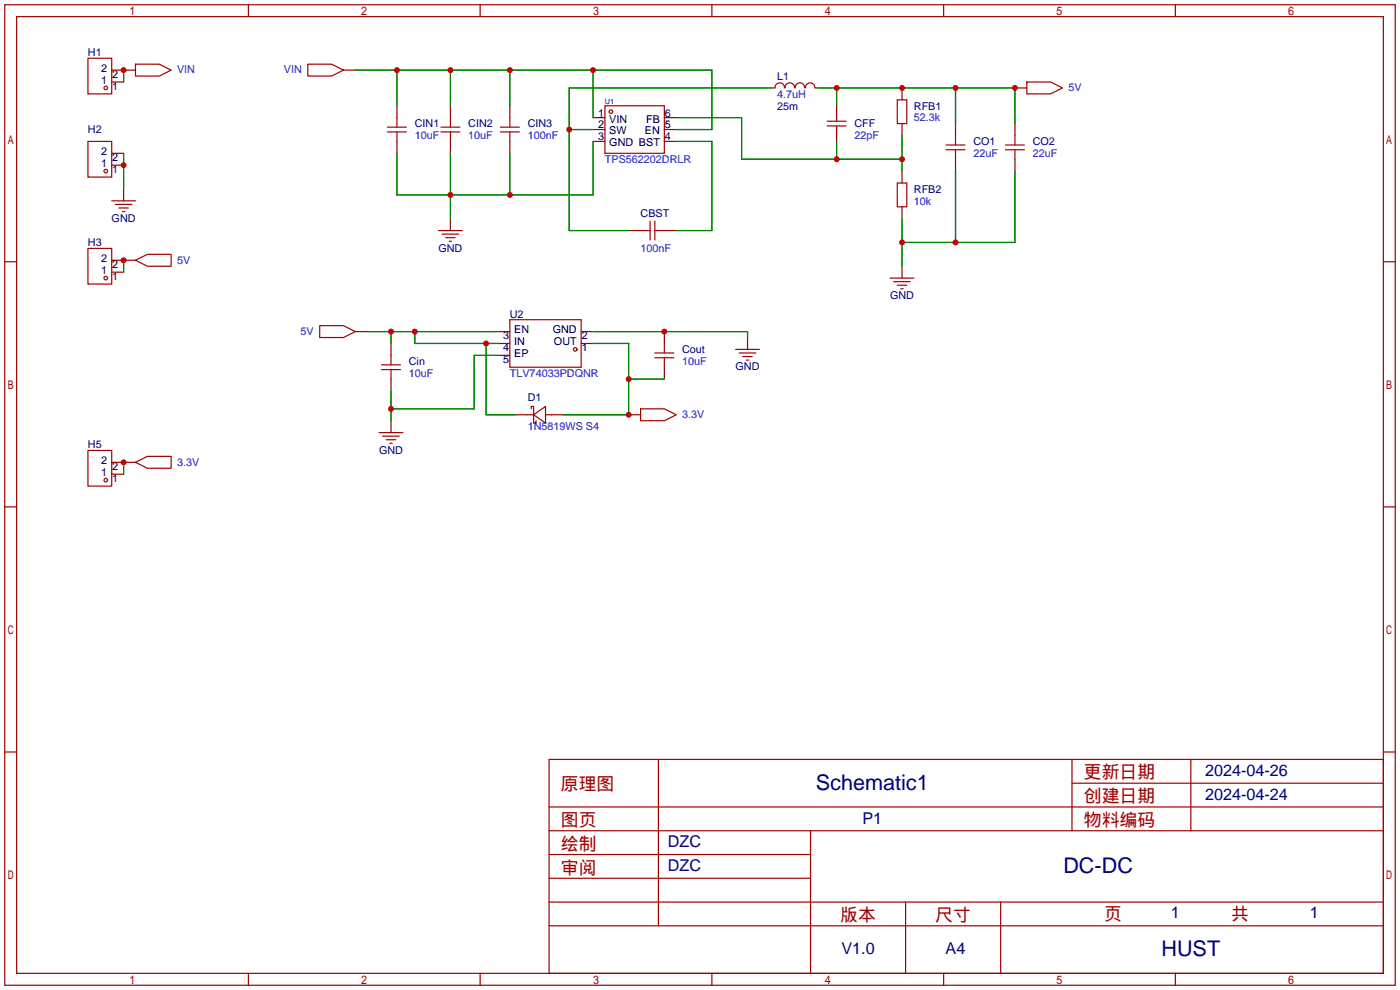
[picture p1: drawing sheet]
<svg xmlns="http://www.w3.org/2000/svg" width="299mm" height="212mm" viewBox="0 0 299 212" stroke-linecap="round" stroke-linejoin="round" font-family="sans-serif">
<g fill="none" stroke="#a10000" stroke-width=".25">
<path d="M1 1h297.2v209.6h-297.2zM3.6 3.6h292.1v204.4h-292.1zM18.8 12.4h5.1v7.7h-5.1zM29 13.7h5l2.6 1.3-2.6 1.3h-5zM53.1 1v2.6M65.8 13.7h5.1l2.5 1.3-2.5 1.3h-5.1zM102.6 1v2.6M152.1 1v2.6M165.6 18.8a1.01 1.01 0 0 1 1-1.1 1.01 1.01 0 0 1 1.1 1.1M167.8 18.8a1.01 1.01 0 0 1 1-1.1 1.01 1.01 0 0 1 1 1.1M169.9 18.8a1.01 1.01 0 0 1 1.1-1.1 1.01 1.01 0 0 1 1 1.1M172.1 18.8a1.01 1.01 0 0 1 1-1.1 1.01 1.01 0 0 1 1.1 1.1"/>
<path d="M201.7 1v2.6M219.5 17.5h5l2.6 1.3-2.6 1.3h-5zM251.2 1v2.6M18.8 30.2h5.1v7.6h-5.1zM82.8 28.2h4.1M82.8 27.2h4.1M84.8 25.1v2.1M84.8 28.2v2M94.2 28.2h4.1M94.2 27.2h4.1M96.3 25.1v2.1M96.3 28.2v2"/>
<path d="M106.9 28.2h4.1M106.9 27.2h4.1M109 25.1v2.1M109 28.2v2M129.3 22.6h12.7v10.2h-12.7zM176.8 26.9h4M176.8 25.9h4M178.8 25.1v.8M178.8 26.9v.8M191.8 21.3h2v5.1h-2zM191.8 39.1h2v5.1h-2zM202.2 32h4"/>
<path d="M202.2 31h4M204.2 29v2M204.2 32v2M214.9 32h4M214.9 31h4M216.9 29v2M216.9 32v2M1 55.9h2.6M18.8 53.1h5.1v7.6h-5.1zM23.9 42.9h5.1M24.6 43.7h3.6M25.4 44.4h2"/>
<path d="M26.2 45.2h.5M29 55.6l2.5-1.2h5.1v2.5h-5.1zM93.7 49.3h5.1M94.5 50h3.5M95.2 50.8h2.1M96 51.6h.5M136.9 49.3h2M138.9 47.2v4.1M140 47.2v4.1M140 49.3h2M190.2 59.4h5.1M295.7 55.9h2.5"/>
<path d="M68.3 69.6h5.1l2.5 1.3-2.5 1.2h-5.1zM81.5 79h4.1M81.5 78h4.1M83.6 75.9v2.1M83.6 79v2M109 68.3h15.2v10.2h-15.2zM140 76.5h4M140 75.4h4M142 73.4v2M142 76.5v2M157.2 74.7h5.1M158 75.4h3.5"/>
<path d="M158.7 76.2h2.1M159.5 77h.5M191 60.2h3.6M191.8 61h2M192.5 61.7h.5M18.8 96.3h5.1v7.6h-5.1zM29 98.8l2.5-1.3h5.1v2.6h-5.1zM81 92.5h5.1M81.8 93.2h3.5M82.5 94h2.1M83.3 94.7h.5M112.8 88.6h1.2"/>
<path d="M113.5 87.4v-.5h.5v3.5h.6v-.5M114 88.6l2.6-1.7v3.5zM116.6 88.6h1.3M136.9 87.4h5.1l2.5 1.2-2.5 1.3h-5.1zM1 108.3h2.6M295.7 108.3h2.5M1 160.7h2.6M117.3 162.3h178.4v45.7h-178.4zM117.3 177.5h178.4M117.3 172.5h178.4M140.7 162.3v35.6M173.2 177.5v30.5"/>
<path d="M229.1 162.3v15.2M229.1 167.4h66.6M254.5 162.3v15.2M295.7 160.7h2.5M117.3 182.6h55.9M117.3 197.9h178.4M117.3 192.8h178.4M117.3 187.7h55.9M193.5 192.8v15.2M213.9 192.8v15.2M53.1 208v2.6M102.6 208v2.6"/>
<path d="M152.1 208v2.6M201.7 208v2.6M251.2 208v2.6"/>
<circle cx="22.6" cy="18.8" r=".38"/>
<circle cx="22.6" cy="36.6" r=".38"/>
<circle cx="130.6" cy="23.9" r=".38"/>
<circle cx="22.6" cy="59.4" r=".38"/>
<circle cx="122.9" cy="74.7" r=".38"/>
<circle cx="22.6" cy="102.6" r=".38"/>
</g>
<g fill="none" stroke="#870000" stroke-width=".25">
<path d="M23.9 17.5h2.5M23.9 15h5.1M73.4 15h2.5M164.8 18.8h.8M174.2 18.8h.8M192.8 18.8v2.5M216.9 18.8h2.6M23.9 35.3h2.5M23.9 32.8h2.5M84.8 22.6v2.5M84.8 30.2v2.6M96.3 22.6v2.5"/>
<path d="M96.3 30.2v2.6M109 22.6v2.5M109 30.2v2.6M126.7 25.1h2.6M126.7 27.7h2.6M126.7 30.2h2.6M142 25.1h2.5M142 27.7h2.5M142 30.2h2.5M178.8 22.6v2.5M178.8 27.7v2.5M192.8 26.4v2.6"/>
<path d="M192.8 36.6v2.5M204.2 26.4v2.6M204.2 34v2.6M216.9 26.4v2.6M216.9 34v2.6M23.9 58.2h2.5M23.9 55.6h5.1M26.4 40.4v2.5M96.3 46.7v2.6M134.4 49.3h2.5M142 49.3h2.5M192.8 44.2v2.5"/>
<path d="M192.8 56.9v2.5M75.9 70.9h2.6M83.6 73.4v2.5M106.4 75.9h2.6M106.4 73.4h2.6M106.4 70.9h2.6M124.2 73.4h2.5M124.2 70.9h2.5M142 70.9v2.5M142 78.5v2.5M159.8 72.1v2.6M23.9 98.8h5.1"/>
<path d="M83.6 81v2.6M83.6 89.9v2.6M110.2 88.6h2.6M117.9 88.6h2.5M134.4 88.6h2.5M23.9 101.3h2.5"/>
</g>
<g fill="none" stroke="#008700" stroke-width=".25">
<path d="M26.4 15v2.5M75.9 15h76.2v12.7h-7.6M84.8 15v7.6M96.3 15v7.6M109 15v7.6M126.7 15v10.1M164.8 18.8h-43.1v30.5h12.7M175 18.8h41.9v7.6M178.8 18.8v3.8M204.2 18.8v7.6M26.4 32.8v7.6M96.3 32.8v13.9"/>
<path d="M109 32.8v8.9M121.7 27.7h5M126.7 30.2v11.5h-41.9v-8.9M144.5 30.2h7.6v19.1h-7.6M144.5 25.1h14v8.9h34.3M178.8 30.2v3.8M192.8 29v7.6M204.2 36.6v15.2M216.9 36.6v15.2h-24.1M26.4 55.6v2.6M192.8 46.7v10.2M78.5 70.9h27.9"/>
<path d="M83.6 70.9v2.5M88.6 70.9v2.5h17.8M103.9 73.4v15.2h6.3M106.4 75.9h-5.1v11.5h-17.7M126.7 70.9h33.1v1.2M126.7 73.4h7.7v15.2h-14M26.4 98.8v2.5M83.6 83.6v6.3M134.4 81h7.6"/>
</g>
<g fill="#c00">
<circle cx="121.7" cy="27.7" r=".63"/>
<circle cx="192.8" cy="51.8" r=".63"/>
<circle cx="204.2" cy="51.8" r=".63"/>
<circle cx="96.3" cy="41.7" r=".63"/>
<circle cx="109" cy="41.7" r=".63"/>
<circle cx="26.4" cy="15" r=".63"/>
<circle cx="26.4" cy="35.3" r=".63"/>
<circle cx="26.4" cy="55.6" r=".63"/>
<circle cx="178.8" cy="18.8" r=".63"/>
<circle cx="192.8" cy="18.8" r=".63"/>
<circle cx="216.9" cy="18.8" r=".63"/>
<circle cx="204.2" cy="18.8" r=".63"/>
<circle cx="178.8" cy="34" r=".63"/>
<circle cx="192.8" cy="34" r=".63"/>
<circle cx="109" cy="15" r=".63"/>
<circle cx="96.3" cy="15" r=".63"/>
<circle cx="126.7" cy="15" r=".63"/>
<circle cx="84.8" cy="15" r=".63"/>
<circle cx="83.6" cy="70.9" r=".63"/>
<circle cx="88.6" cy="70.9" r=".63"/>
<circle cx="103.9" cy="73.4" r=".63"/>
<circle cx="83.6" cy="87.4" r=".63"/>
<circle cx="142" cy="70.9" r=".63"/>
<circle cx="134.4" cy="88.6" r=".63"/>
<circle cx="134.4" cy="81" r=".63"/>
<circle cx="26.4" cy="98.8" r=".63"/>
</g>
<g font-size="4.6" fill="#000080">
<text x="174.4" y="168.8">Schematic1</text>
<text x="227.3" y="186.6">DC-DC</text>
<text x="248.2" y="204.3">HUST</text>
</g>
<g font-size="3.8" fill="#a00000">
<text x="231.6" y="166.4">更新日期</text>
<text x="119.9" y="168.9">原理图</text>
<text x="231.6" y="171.5">创建日期</text>
<text x="119.9" y="176.5">图页</text>
<text x="231.6" y="176.5">物料编码</text>
<text x="119.9" y="181.6">绘制</text>
<text x="119.9" y="186.7">审阅</text>
<text x="179.6" y="196.9">版本</text>
<text x="199.9" y="196.9">尺寸</text>
<text x="236" y="196.6">页</text>
<text x="263.1" y="196.6">共</text>
</g>
<g font-size="3.5" fill="#000080">
<text x="257.6" y="165.9">2024-04-26</text>
<text x="257.6" y="171">2024-04-24</text>
<text x="184.3" y="176">P1</text>
<text x="142.7" y="181.1">DZC</text>
<text x="142.7" y="186.2">DZC</text>
<text x="250.2" y="196.1">1</text>
<text x="280" y="196.1">1</text>
<text x="179.8" y="204">V1.0</text>
<text x="202.1" y="204">A4</text>
</g>
<g font-size="2.3" fill="#000080">
<text x="18.8" y="12">H1</text>
<text x="166.1" y="17.1">L1</text>
<text x="166.1" y="23.4">25m</text>
<text x="195.3" y="23.4">RFB1</text>
<text x="18.8" y="28.5">H2</text>
<text x="88.6" y="27.2">CIN1</text>
<text x="100.1" y="27.2">CIN2</text>
<text x="112.8" y="27.2">CIN3</text>
<text x="182.6" y="27.2">CFF</text>
<text x="208" y="31">CO1</text>
<text x="220.7" y="31">CO2</text>
<text x="195.3" y="41.2">RFB2</text>
<text x="23.9" y="47.4">GND</text>
<text x="136.9" y="46.3">CBST</text>
<text x="18.8" y="52.6">H3</text>
<text x="93.7" y="53.8">GND</text>
<text x="190.2" y="63.9">GND</text>
<text x="109" y="67.9">U2</text>
<text x="145.8" y="75.5">Cout</text>
<text x="87.4" y="78">Cin</text>
<text x="157.2" y="79.2">GND</text>
<text x="112.8" y="85.6">D1</text>
<text x="18.8" y="95.8">H5</text>
<text x="81" y="97">GND</text>
</g>
<g font-size="2.3">
<text x="21.7" y="17.9">1</text>
<text x="21.7" y="15.3">2</text>
<text x="24" y="16.6">2</text>
<text x="24" y="19.1">1</text>
<text x="127.9" y="24.9">1</text>
<text x="127.9" y="27.5">2</text>
<text x="127.9" y="30">3</text>
<text x="130.2" y="26.2">VIN</text>
<text x="130.2" y="28.7">SW</text>
<text x="137.8" y="28.7">EN</text>
<text x="138.1" y="26.2">FB</text>
<text x="142.1" y="30">4</text>
<text x="142.1" y="27.5">5</text>
<text x="142.1" y="24.9">6</text>
<text x="21.7" y="35.7">1</text>
<text x="21.7" y="33.1">2</text>
<text x="24" y="34.4">2</text>
<text x="130.2" y="31.3">GND BST</text>
<text x="24" y="36.9">1</text>
<text x="21.7" y="58.5">1</text>
<text x="21.7" y="56">2</text>
<text x="24" y="59.8">1</text>
<text x="24" y="57.2">2</text>
<text x="109.9" y="71.2">EN</text>
<text x="118.1" y="71.2">GND</text>
<text x="107.6" y="77.6">5</text>
<text x="107.6" y="75">4</text>
<text x="107.6" y="72.5">3</text>
<text x="109.9" y="76.3">EP</text>
<text x="109.9" y="73.8">IN</text>
<text x="118.4" y="73.8">OUT</text>
<text x="124.3" y="72.5">2</text>
<text x="124.3" y="75">1</text>
<text x="21.7" y="101.7">1</text>
<text x="21.7" y="99.2">2</text>
<text x="24" y="100.4">2</text>
<text x="24" y="103">1</text>
</g>
<g font-size="2.3" fill="#00f">
<text x="37.8" y="15.7">VIN</text>
<text x="60.7" y="15.7">VIN</text>
<text x="166.1" y="20.9">4.7uH</text>
<text x="228.3" y="19.5">5V</text>
<text x="88.6" y="29.8">10uF</text>
<text x="100.1" y="29.8">10uF</text>
<text x="112.8" y="29.8">100nF</text>
<text x="182.6" y="29.8">22pF</text>
<text x="195.3" y="26">52.3k</text>
<text x="129.3" y="34.8">TPS562202DRLR</text>
<text x="208" y="33.6">22uF</text>
<text x="220.7" y="33.6">22uF</text>
<text x="195.3" y="43.7">10k</text>
<text x="136.9" y="53.9">100nF</text>
<text x="37.8" y="56.3">5V</text>
<text x="64.2" y="71.6">5V</text>
<text x="87.4" y="80.6">10uF</text>
<text x="109" y="80.6">TLV74033PDQNR</text>
<text x="145.8" y="78">10uF</text>
<text x="145.8" y="89.3">3.3V</text>
<text x="112.8" y="92">1N5819WS S4</text>
<text x="37.8" y="99.5">3.3V</text>
</g>
<text font-size="1.6" fill="#000080" x="129.3" y="22.3">U1</text>
</svg>
